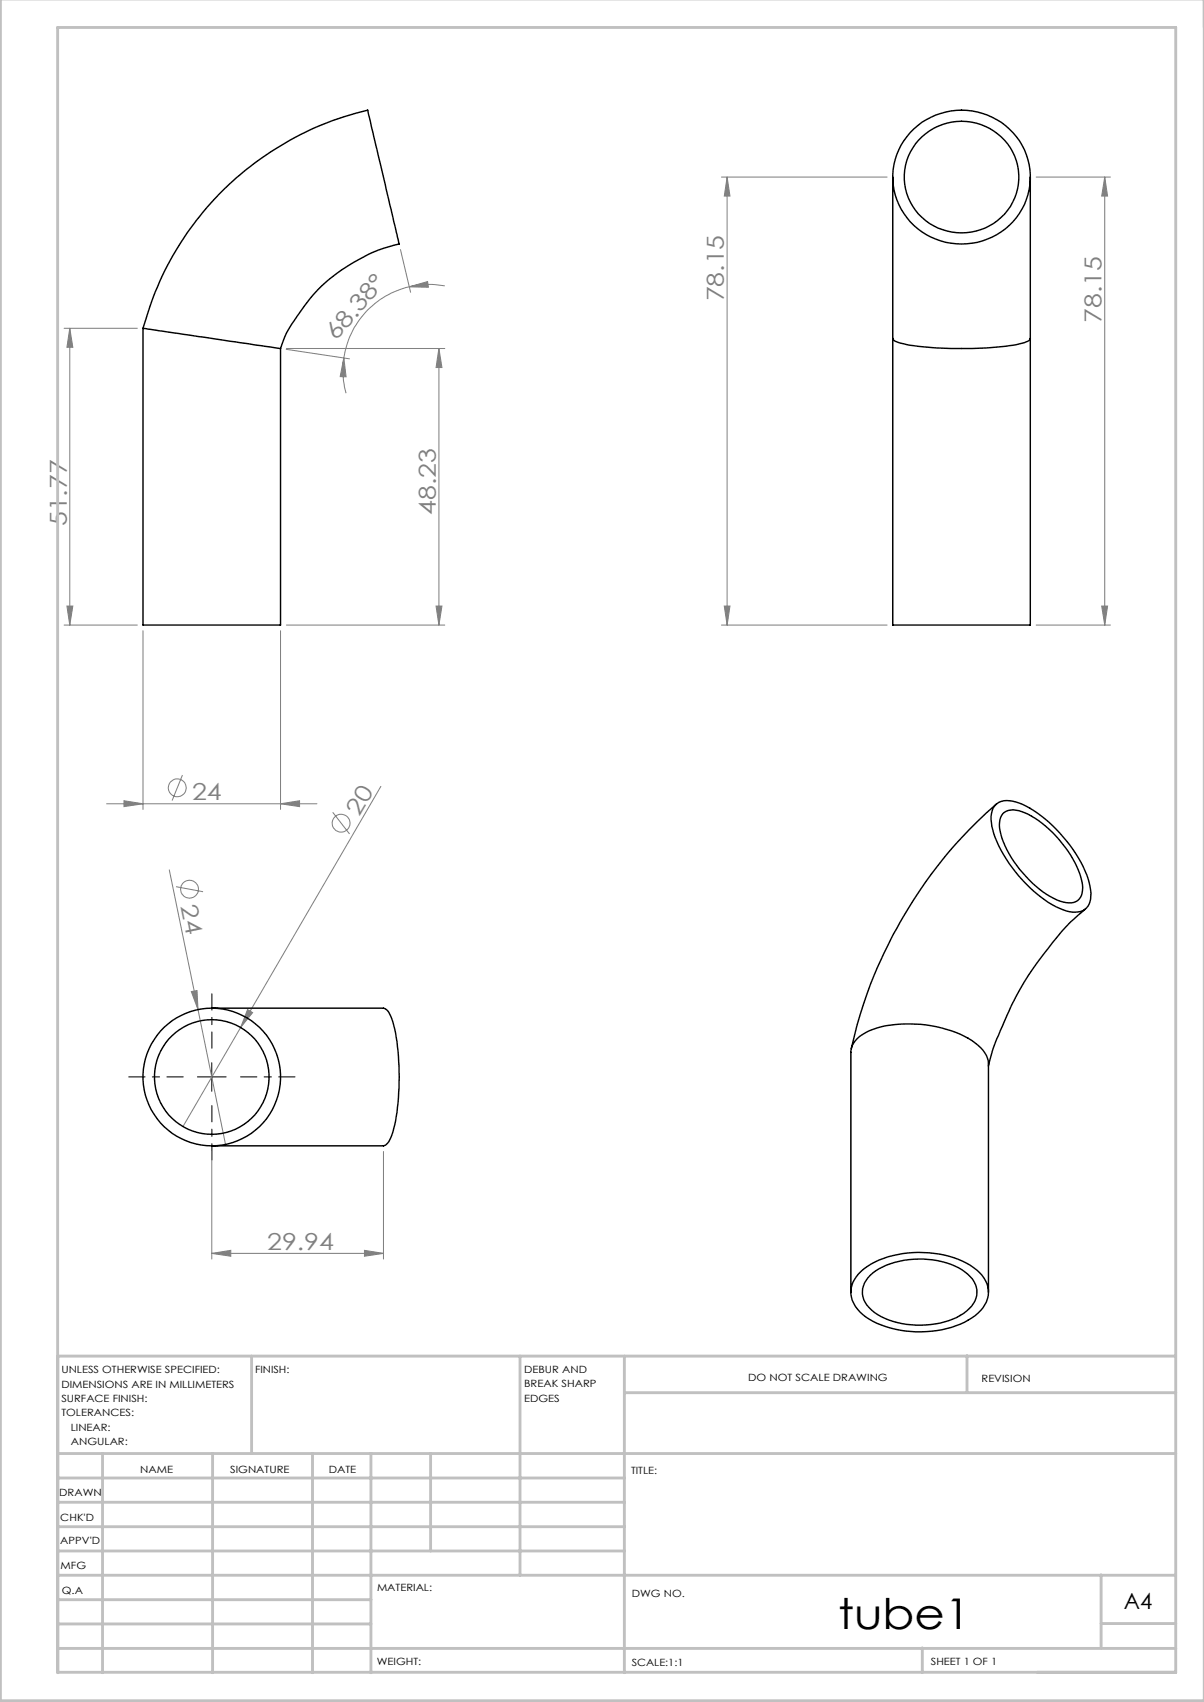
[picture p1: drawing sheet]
<svg xmlns="http://www.w3.org/2000/svg" width="210mm" height="297mm" viewBox="0 0 210 297" stroke-linecap="round" stroke-linejoin="round" font-family="sans-serif">
<g fill="none" stroke="#808080" stroke-width=".18">
<path d="M125.8 30.9h28.9M126.8 30.9l.5 3.3h-1zM126.8 30.9v78.2M180.7 30.9h13M192.7 30.9v78.2M192.7 30.9l.5 3.3h-1zM11.2 57.3h12.8M12.2 57.3l.5 3.3h-1zM12.2 57.3v51.8M69.8 43.6l1.8 7.4M71.4 50.1l3.2-1 .1 1zM71.4 50.1a14.9 14.9 0 0 0-11.4 12.3"/>
<path d="M77.6 49.9a14.8 14.8 0 0 0-6.2 .2M49.9 61l11.1 1.6M50 60.8h27.6M60 62.4l.4 3.4-1.1-.1zM60 62.4a15.1 15.1 0 0 0 .4 6.2M76.6 60.8l.5 3.3h-1zM76.6 60.8v48.3M11.2 109.1h12.8M11.7 105.8h1l-.5 3.3zM24.9 110.1v31.1M48.9 110.1v31.1M50 109.1h27.6"/>
<path d="M76.1 105.8h1l-.5 3.3zM125.8 109.1h28.9M126.3 105.8h1l-.5 3.3zM180.7 109.1h13M192.2 105.8h1l-.5 3.3zM21.6 139.7l3.3 .6-3.3 .5zM31.8 135.3l-1.8 4.4M66.4 137.2l-24.4 42.1M18.6 140.3h36.7M29.5 151.8l9.8 47.9M30.7 154.7l4.7 .9M48.9 140.3l3.3-.6v1.1z"/>
<path d="M58 141.7l3 3.8M33.4 173l1-.1 .1 3.3zM42 179.3l-10.1 17.3M43.2 176.2l.9 .5-2.1 2.6zM36.9 218.7l3.4-.5v1zM36.9 200.9v18.8M36.9 218.7h30M63.6 218.2l3.3 .5-3.3 .5zM66.9 200.9v18.8"/>
<circle cx="30.9" cy="137.5" r="1.56"/>
<circle cx="33" cy="155.2" r="1.56"/>
<circle cx="59.5" cy="143.6" r="1.56"/>
</g>
<path d="M32 187.9h-9.5M37 182.9v-9.5M37 192.9v9.5M42 187.9h9.5" fill="none" stroke="#000" stroke-width=".18" stroke-dasharray="15.2 1.3 1.3 1.3" stroke-dashoffset="12.4"/>
<path d="M34.4 187.9h5M36.9 185.5v4.9" fill="none" stroke="#000" stroke-width=".18"/>
<g fill="none" stroke="#c0c0c0" stroke-width=".5">
<path d="M.1 -.1v296.9h209.9v-296.9M10.1 236.6h195M43.9 236.6v17M90.7 236.6v38.3M108.9 236.6v55.3M168.7 236.6v6.3M10.1 253.6h195M10.1 257.9h98.8M17.9 253.6v38.3M37.1 253.6v38.3M54.5 253.6v38.3M64.7 253.6v38.3"/>
<path d="M75.1 253.6v17M108.9 243h96.2M10.1 270.6h98.8M10.1 266.4h98.8M10.1 262.1h98.8M10.1 279.1h54.6M10.1 274.9h195M192.1 274.8v12.7M10.1 291.8h195v-287h-195v287.1M10.1 287.7h195M10.1 283.4h54.6M160.9 287.5v4.3"/>
<path d="M192.1 283.3h13"/>
</g>
<g fill="#808080">
<path d="M33.4 173l1-.1 .1 3.3z"/>
<path d="M43.2 176.2l.9 .5-2.1 2.6z"/>
<path d="M21.6 139.7l3.3 .6-3.3 .5zM48.9 140.3l3.3-.6v1.1z"/>
<path d="M71.4 50.1l3.2-1 .1 1zM60 62.4l.4 3.4-1.1-.1z"/>
<path d="M76.1 105.8h1l-.5 3.3zM76.6 60.8l.5 3.3h-1z"/>
<path d="M192.2 105.8h1l-.5 3.3zM192.7 30.9l.5 3.3h-1z"/>
<path d="M12.2 57.3l.5 3.3h-1zM11.7 105.8h1l-.5 3.3z"/>
<path d="M126.8 30.9l.5 3.3h-1zM126.3 105.8h1l-.5 3.3z"/>
<path d="M36.9 218.7l3.4-.5v1zM63.6 218.2l3.3 .5-3.3 .5z"/>
</g>
<g fill="none" stroke="#000" stroke-width=".25">
<path d="M155.7 30.9v28.2M158.7 23.1a12.1 12.1 0 0 1 12.5-3.4 12.1 12.1 0 0 1 8.4 9.9 12 12 0 0 1-5.5 11.2 12 12 0 0 1-12.5 .2 11.5 11.5 0 0 1-2.9-17.9zM160.2 24.5a10 10 0 0 1 11.1-2.7 10 10 0 0 1 6.4 9.5 10 10 0 0 1-6.4 8.7 10 10 0 0 1-10.5-2.1 9.5 9.5 0 0 1-.6-13.4zM179.7 30.9v28.2M24.9 57.3a53.1 53.1 0 0 1 39.2-38.1l5.5 23.4-.9 .2a29.8 29.8 0 0 0-15.6 10.6 22.7 22.7 0 0 0-4.2 7.4M24.9 57.3l24 3.5M24.9 57.3v51.8h24v-48.3M155.7 59.1l.1 .2a8.9 8.9 0 0 0 4.3 1.1 63.9 63.9 0 0 0 17.7-.4l1.5-.5 .4-.4M155.7 59.1v50h24v-50M173.6 140.4a3.4 3.4 0 0 1 3.6-.5 20.3 20.3 0 0 1 8.9 6.9 17.6 17.6 0 0 1 4.2 9.1 2.89 2.89 0 0 1-1.8 3.2 6.1 6.1 0 0 1-4.3-.9 24.3 24.3 0 0 1-11-13.3 4.7 4.7 0 0 1 .4-4.5zM173.8 140.3a80 80 0 0 0-25.3 42.7M174.9 142a3.1 3.1 0 0 1 3.3-.4 19.3 19.3 0 0 1 9.3 9 7.7 7.7 0 0 1 1.1 5.6 2.22 2.22 0 0 1-2.7 1.3 14 14 0 0 1-7.5-5.2 15.4 15.4 0 0 1-4.1-8.3l.2-1.3z"/>
<path d="M189.3 158.6a38.3 38.3 0 0 0-7.4 8.1 60.6 60.6 0 0 0-8.4 15.6l-1.1 3.7M36.9 175.9h30l.3 .1a5.6 5.6 0 0 1 1.7 3.6 44.5 44.5 0 0 1-.4 17.9l-.1 .5a2.49 2.49 0 0 1-1.5 2h-30M148.4 225.5v-41.9a4 4 0 0 1 2.6-3.4 19.4 19.4 0 0 1 11.5-1.2 15.9 15.9 0 0 1 8.6 3.8l.7 .9a3.5 3.5 0 0 1 .6 2v39.8M150.2 221.8a15.9 15.9 0 0 1 11.8-3.2 13.8 13.8 0 0 1 9.3 3.9 4.5 4.5 0 0 1-.7 6.6 15.7 15.7 0 0 1-10.9 3.3 15.9 15.9 0 0 1-9.2-3 4.6 4.6 0 0 1-1.1-6.6zM151.8 222.6a13.1 13.1 0 0 1 9.2-2.9 11.6 11.6 0 0 1 8.6 3.5 3.8 3.8 0 0 1-1 5.6 14.3 14.3 0 0 1-11.3 2.2 9.3 9.3 0 0 1-6.4-3.7 3.7 3.7 0 0 1 .9-4.7z"/>
<circle cx="36.9" cy="187.9" r="10"/>
<circle cx="36.9" cy="187.9" r="12"/>
</g>
<text font-size="7.4" x="146.2" y="284.3">tube1</text>
<g font-size="4.1" fill="#808080">
<text x="126.3" y="52.6" transform="rotate(-90 126.3 52.6)">78.15</text>
<text x="58.6" y="59.6" transform="rotate(-49 58.6 59.6)">68.38°</text>
<text x="192.1" y="56.3" transform="rotate(-90 192.1 56.3)">78.15</text>
<text x="76" y="89.8" transform="rotate(-90 76 89.8)">48.23</text>
<text x="11.6" y="91.8" transform="rotate(-90 11.6 91.8)">51.77</text>
<text x="33.5" y="139.6">24</text>
<text x="62.7" y="142.5" transform="rotate(-60 62.7 142.5)">20</text>
<text x="31.5" y="158.1" transform="rotate(78 31.5 158.1)">24</text>
<text x="46.6" y="218.1">29.94</text>
</g>
<text font-size="3.9" x="196" y="280.7">A4</text>
<g font-size="1.7">
<text x="10.7" y="239.6">UNLESS OTHERWISE SPECIFIED:</text>
<text x="44.5" y="239.6">FINISH:</text>
<text x="91.4" y="239.6">DEBUR AND</text>
<text x="10.7" y="242.1">DIMENSIONS ARE IN MILLIMETERS</text>
<text x="10.7" y="244.6">SURFACE FINISH:</text>
<text x="91.4" y="242.1">BREAK SHARP</text>
<text x="91.4" y="244.6">EDGES</text>
<text x="130.5" y="240.9">DO NOT SCALE DRAWING</text>
<text x="171.2" y="241.1">REVISION</text>
<text x="10.7" y="247.1">TOLERANCES:</text>
<text x="12.3" y="249.6">LINEAR:</text>
<text x="12.3" y="252.1">ANGULAR:</text>
<text x="24.4" y="257.1">NAME</text>
<text x="40.1" y="257">SIGNATURE</text>
<text x="57.3" y="257">DATE</text>
<text x="110.1" y="257.3">TITLE:</text>
<text x="10.3" y="261.1">DRAWN</text>
<text x="10.5" y="269.5">APPV'D</text>
<text x="10.5" y="265.4">CHK'D</text>
<text x="10.6" y="273.8">MFG</text>
<text x="10.8" y="278.2">Q.A</text>
<text x="65.8" y="277.6">MATERIAL:</text>
<text x="110.2" y="278.7">DWG NO.</text>
<text x="65.7" y="290.6">WEIGHT:</text>
<text x="110.2" y="290.7">SCALE:1:1</text>
<text x="162.4" y="290.6">SHEET 1 OF 1</text>
</g>
</svg>
